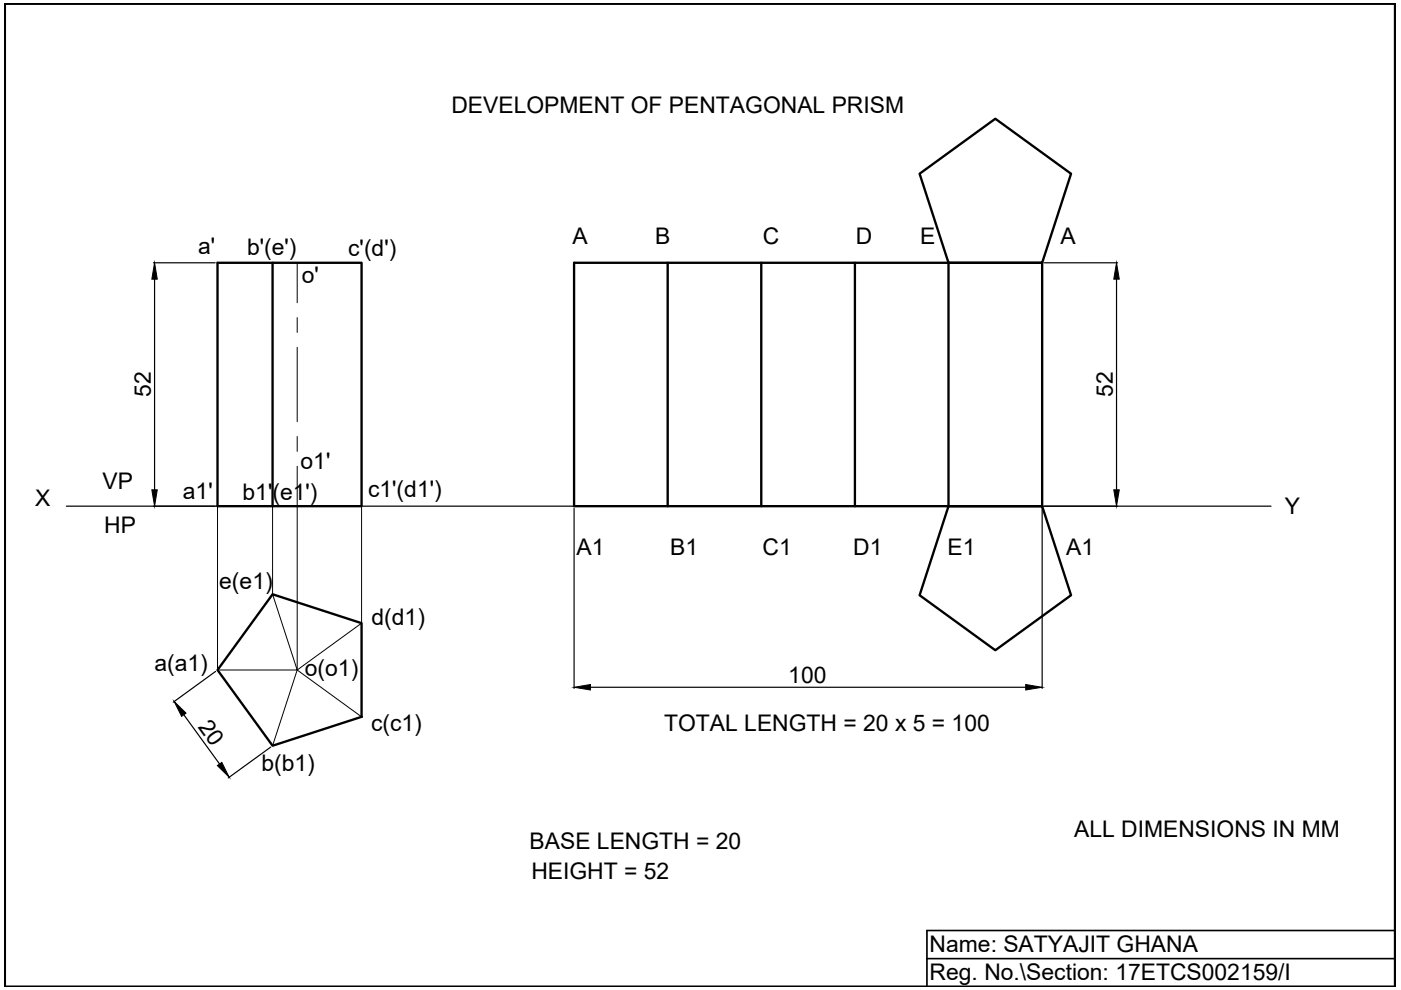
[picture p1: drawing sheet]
<svg xmlns="http://www.w3.org/2000/svg" width="297mm" height="210mm" viewBox="0 0 297 210" stroke-linecap="round" stroke-linejoin="round" font-family="sans-serif">
<!-- layer: FVnTV -->
<path d="M1 .8h294.8v208.4h-294.8zM195 36.8l16-11.6 16.1 11.6-6.1 18.9h-19.9zM46.1 55.7h30.6v51.6h-30.6zM57.8 55.7v51.6M121.7 55.7h99.3v51.6h-99.3zM141.6 55.7v51.6M161.4 55.7v51.6M181.3 55.7v51.6M201.1 55.7v51.6M201.1 107.3h19.9l6.1 18.9-16.1 11.7-16-11.7zM57.8 126l18.9 6.1v19.9l-18.9 6.1-11.7-16z" fill="none" stroke="#000" stroke-width=".5"/>
<!-- layer: TrueLengthLines -->
<path d="M295.8 197.3h-99.3v11.9M196.5 203.2h99.3" fill="none" stroke="#000" stroke-width=".35"/>
<!-- layer: 0 -->
<path d="M14.1 107.3h255.4" fill="none" stroke="#000" stroke-width=".25"/>
<!-- layer: ProjectorLine -->
<path d="M46.1 107.3v34.8h16.9l-5.2-16.1v-18.7M63 107.3v34.8l-5.2 16M76.7 107.3v24.8l-13.7 10 13.7 9.9" fill="none" stroke="#000" stroke-width=".21"/>
<!-- layer: AxisLine -->
<path d="M63 55.7v8.5M63 67.3v3.2M63 73.6v15.8M63 92.5v3.2M63 98.9v8.4" fill="none" stroke="#000" stroke-width=".21"/>
<!-- layer: DimensionLine -->
<path d="M32.5 55.7h13.1M32.8 59.2v44.7M221.5 55.7h15.5M236.7 59.2v44.7M32.5 107.3h13.1M121.7 107.8v38.2M221 107.8v38.2M221.5 107.3h15.5M39 151.5l7.6 10.5M45.7 142.4l-9 6.5M57.4 158.4l-9 6.5M125.2 145.7h92.3" fill="none" stroke="#000" stroke-width=".25"/>
<path d="M32.8 55.7l.5 3.5h-1.1zM236.7 55.7l.6 3.5h-1.2zM32.2 103.9h1.1l-.5 3.4zM236.1 103.9h1.2l-.6 3.4zM36.9 148.7l2.5 2.5-.9 .7zM121.7 145.7l3.5-.6v1.2zM217.5 145.1l3.5 .6-3.5 .6zM46.1 162.3l.9-.7 1.6 3.2z" fill="#000" stroke="#000" stroke-width=".21"/>
<g font-size="4.9">
<text x="95.7" y="24">DEVELOPMENT OF PENTAGONAL PRISM</text>
<text x="42" y="53.9">a'</text>
<text x="121.4" y="51.8">A</text>
<text x="138.9" y="51.8">B</text>
<text x="161.7" y="51.8">C</text>
<text x="181.4" y="51.8">D</text>
<text x="195.1" y="51.8">E</text>
<text x="224.8" y="51.8">A</text>
<text x="52.4" y="54.1">b'(e')</text>
<text x="73.8" y="54.2">c'(d')</text>
<text x="64" y="60">o'</text>
<text x="32" y="84.2" transform="rotate(-90 32 84.2)">52</text>
<text x="235.9" y="84.2" transform="rotate(-90 235.9 84.2)">52</text>
<text x="63.7" y="99.4">o1'</text>
<text x="7.5" y="107.3">X</text>
<text x="21.7" y="103.6">VP</text>
<text x="38.8" y="105.9">a1'</text>
<text x="51.4" y="105.9">b1'(e1')</text>
<text x="78" y="105.4">c1'(d1')</text>
<text x="22.1" y="113.1">HP</text>
<text x="272.4" y="108.9">Y</text>
<text x="122.3" y="117.7">A1</text>
<text x="142.1" y="117.7">B1</text>
<text x="161.7" y="117.7">C1</text>
<text x="180.9" y="117.7">D1</text>
<text x="200.9" y="117.7">E1</text>
<text x="226.1" y="117.7">A1</text>
<text x="46.5" y="124.9">e(e1)</text>
<text x="78.8" y="132.5">d(d1)</text>
<text x="32.7" y="142.3">a(a1)</text>
<text x="64.6" y="143.2">o(o1)</text>
<text x="167.1" y="144.9">100</text>
<text x="41.9" y="154.1" transform="rotate(54 41.9 154.1)">20</text>
<text x="78.7" y="155">c(c1)</text>
<text x="140.8" y="154.9">TOTAL LENGTH = 20 x 5 = 100</text>
<text x="55.4" y="163.6">b(b1)</text>
<text x="227.7" y="177.4">ALL DIMENSIONS IN MM</text>
<text x="112.3" y="180.1">BASE LENGTH = 20</text>
<text x="112.7" y="186.3">HEIGHT = 52</text>
<text x="197.1" y="201.8">Name: SATYAJIT GHANA</text>
<text x="197.1" y="207.8">Reg. No.\Section: 17ETCS002159/I</text>
</g>
</svg>
